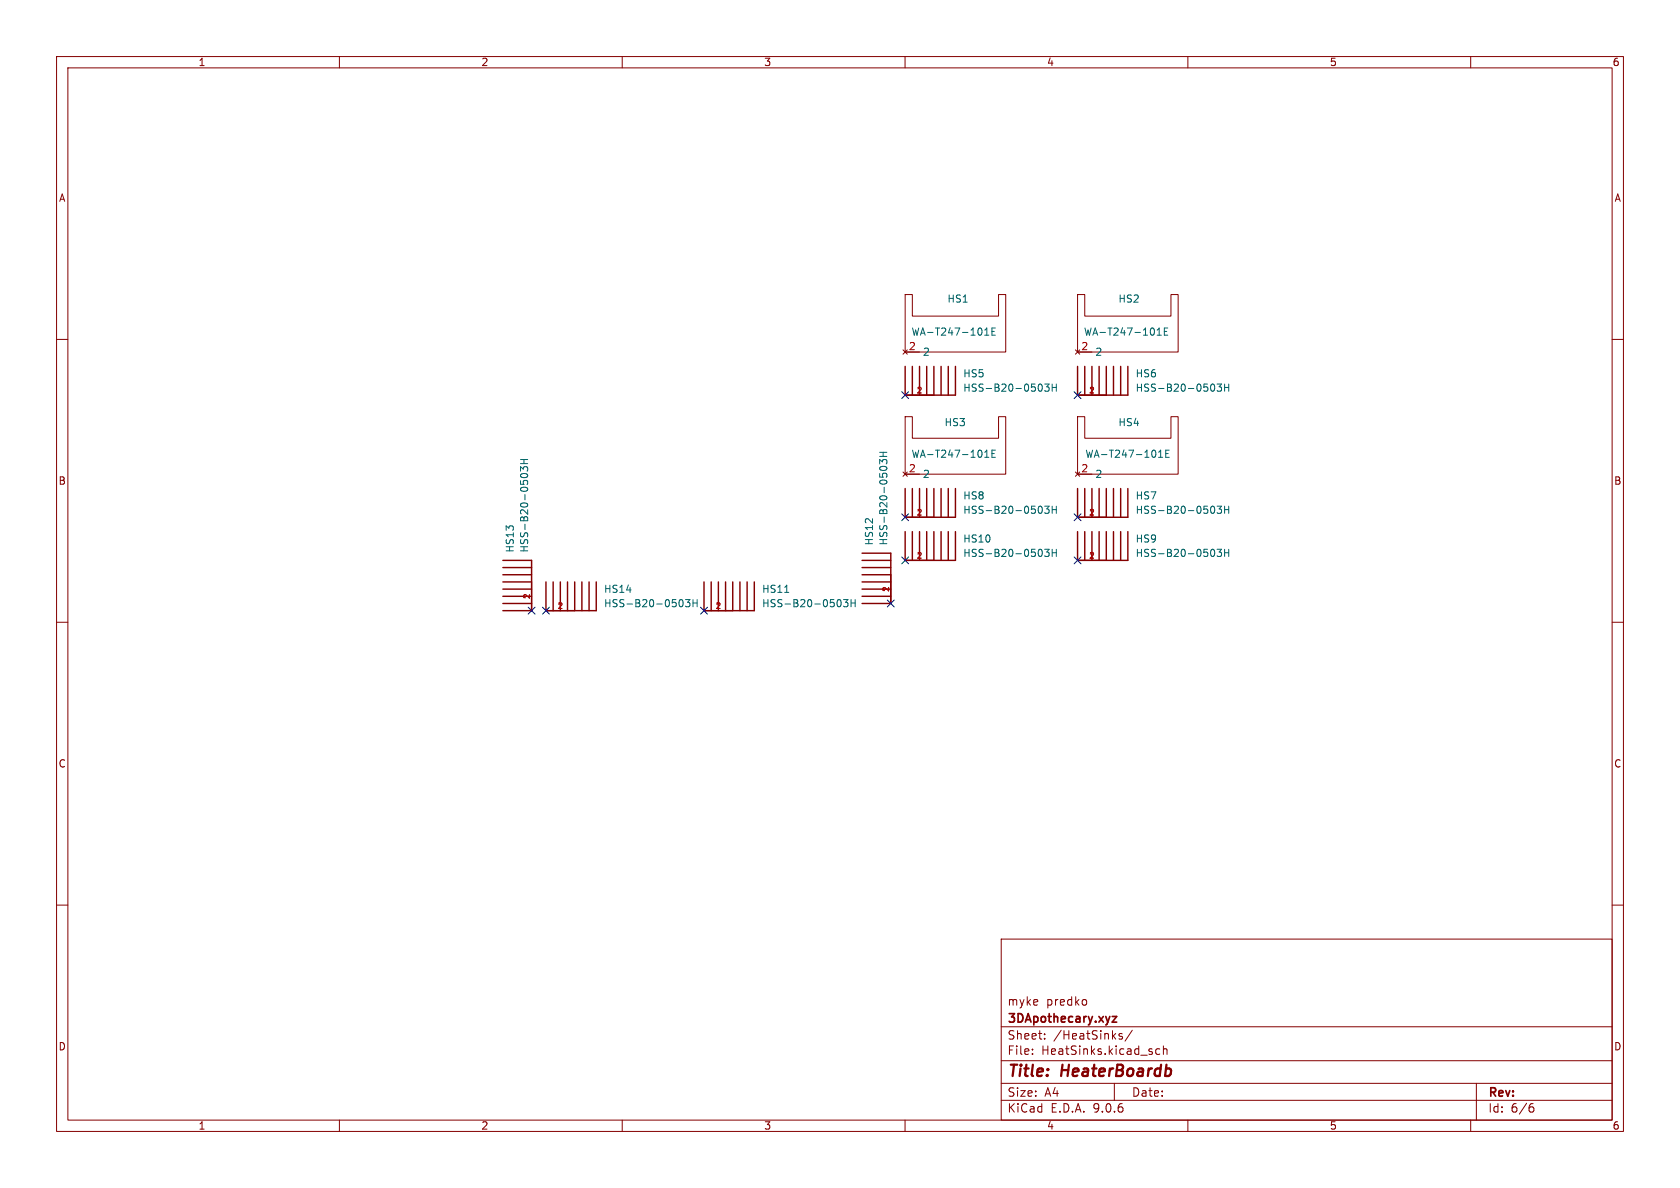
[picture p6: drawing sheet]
<svg xmlns="http://www.w3.org/2000/svg" width="297mm" height="210mm" viewBox="0 0 297 210" stroke-linecap="round" stroke-linejoin="round" font-family="sans-serif">
<g fill="none" stroke="#840000" stroke-width=".18">
<path d="M10 10h277v190h-277zM12 12h273v186h-273zM60 10v2M110 10v2M160 10v2M210 10v2M260 10v2M160 52.1h1.3v3.8h15.2v-3.8h1.3v10.1h-17.8zM190.5 52.1h1.3v3.8h15.2v-3.8h1.3v10.1h-17.8zM10 60h2M159.6 61.8l.8 .8M160 73.7h1.3v3.8h15.2v-3.8h1.3v10.1h-17.8z"/>
<path d="M160 62.2h2.6M160 69.9h5.1M160.4 61.8l-.8 .8M190.1 61.8l.8 .8M190.5 73.7h1.3v3.8h15.2v-3.8h1.3v10.1h-17.8zM190.5 62.2h2.5M190.5 69.9h5.1M190.9 61.8l-.8 .8M285 60h2M159.6 83.4l.8 .8M160 91.4h5.1M160 83.8h2.6"/>
<path d="M160 99.1h5.1M160.4 83.4l-.8 .8M190.1 83.4l.8 .8M190.5 91.4h5.1M190.5 83.8h2.5M190.5 99.1h5.1M190.9 83.4l-.8 .8M10 110h2M94 102.9v5.1M96.5 108h5.1M124.5 108h5M157.5 101.6v5.1"/>
<path d="M285 110h2M10 160h2M177 166h108v32h-108zM192 176.8l.1 .2v.4l-.1 .2M285 160h2M60 198v2M110 198v2M160 198v2M177 194.5h108M177 191.5h108M177 187.5h108M177 181.5h108"/>
<path d="M182.5 186.3v.1M182.5 185.5v.1M184.7 183.6v.1M184.7 182.8v.1M197 191.5v3M198.4 182.8l-.4-.1-.2 .2 .1 .2 .5 .2v.3h-.6M200.2 182.1l-1.3 2M205 185.5l-.4-.1-.3 .3v.4l.2 .2h.5M205.7 185.5l.2-.1 .3 .1 .1 .9M205.7 184.9v1.5M210 198v2M260 198v2"/>
<path d="M261 191.5v6.5M270.6 195.7h.4l.2 .3-.1 .5-.5 .1M271 195.1l-.4 .1"/>
</g>
<path d="M196.6 179.7h.8l-.8 1h.8" fill="none" stroke="#840000" stroke-width=".3"/>
<g fill="none" stroke="#006464" stroke-width=".18">
<path d="M174.1 59.3h.7M174.1 58.3l.4-.3v1.3M175.4 58.6h.4M176 58h-.6v1.3h.6M204.6 59.3h.7M204.6 58.3l.3-.3v1.3M205.8 58.6h.5M206.4 58h-.6v1.3h.6M155.5 80h1.3M156.1 80v.7M174.1 79.9l.4-.3v1.2M176 79.6h-.6v1.2h.6"/>
<path d="M183.8 67.9a.68 .68 0 0 1 .5 .6 .68 .68 0 0 1-.5 .7M184.7 67.9h.8l-.5 .5 .4 .1v.5l-.2 .2-.5-.2M186 67.9v1.3M186 68.5h.7M186.7 67.9v1.3M204.8 79.9l.4-.3v1.2M206.7 79.6h-.6v1.2h.6M214.3 67.9a.68 .68 0 0 1 .5 .6 .68 .68 0 0 1-.5 .7M215.2 67.9h.8l-.5 .5 .4 .1v.5l-.2 .2-.5-.2M216.5 68.5h.7M216.5 67.9v1.3M217.2 67.9v1.3"/>
<path d="M92 81.2h1.3M92 83.3v-.8l.5 .4 .1-.3h.6l.1 .1-.1 .6M92 84.1a.68 .68 0 0 1 .7-.4 .68 .68 0 0 1 .6 .4M92 82h1.3M92.6 81.2v.8M155.5 82v-.8l.5 .5 .1-.4h.6l.1 .2-.1 .5M155.5 82.9a.68 .68 0 0 1 .7-.5 .68 .68 0 0 1 .6 .5M155.5 80.7h1.3M174.1 80.8h.7M175.4 80.2h.4M183.8 89.5a.68 .68 0 0 1 .5 .6 .68 .68 0 0 1-.5 .6M183.8 97.1a.68 .68 0 0 1 .5 .6 .68 .68 0 0 1-.5 .7"/>
<path d="M184.7 89.5h.8l-.5 .5 .4 .1v.5l-.2 .1-.5-.1M184.7 97.1h.8l-.5 .5 .4 .1v.5l-.2 .2-.5-.2M186 89.5v1.2M186 97.1v1.3M186 90.1h.7M186 97.7h.7M186.7 89.5v1.2M186.7 97.1v1.3M204.8 80.8h.7M206.1 80.2h.4M214.3 89.5a.68 .68 0 0 1 .5 .6 .68 .68 0 0 1-.5 .6M214.3 97.1a.68 .68 0 0 1 .5 .6 .68 .68 0 0 1-.5 .7"/>
<path d="M215.2 89.5h.8l-.5 .5 .4 .1v.5l-.2 .1-.5-.1M215.2 97.1h.8l-.5 .5 .4 .1v.5l-.2 .2-.5-.2M216.5 90.1h.7M216.5 97.7h.7M216.5 89.5v1.2M216.5 97.1v1.3M217.2 89.5v1.2M217.2 97.1v1.3M120.3 106a.68 .68 0 0 1 .5 .6 .68 .68 0 0 1-.5 .7M121.2 106h.8l-.5 .5 .4 .1v.5l-.2 .2-.5-.2M122.5 106.6h.7M122.5 106v1.3"/>
<path d="M123.2 106v1.3M138.7 104.7h.7M148.3 106a.68 .68 0 0 1 .4 .6 .68 .68 0 0 1-.4 .7M149.1 106h.8l-.4 .5 .4 .1v.5l-.2 .2-.6-.2M150.5 106v1.3M150.5 106.6h.7M151.2 106v1.3"/>
</g>
<g fill="none" stroke="#840000" stroke-width=".25">
<path d="M160 64.8v5.1h8.9v-5.1M161.3 64.8v5.1M162.6 64.8v5.1M163.8 64.8v5.1M165.1 64.8v5.1M166.4 64.8v5.1M167.6 64.8v5.1M190.5 64.8v5.1h8.9v-5.1M191.8 64.8v5.1M193 64.8v5.1M194.3 64.8v5.1M195.6 64.8v5.1"/>
<path d="M196.8 64.8v5.1M198.1 64.8v5.1M88.9 99.1h5.1v8.9h-5.1M152.4 99.1h5.1M152.4 97.8h5.1v8.9h-5.1M160 86.4v5h8.9v-5M160 94v5.1h8.9v-5.1M161.3 86.4v5M161.3 94v5.1M162.6 86.4v5M162.6 94v5.1M163.8 86.4v5"/>
<path d="M163.8 94v5.1M165.1 86.4v5M165.1 94v5.1M166.4 86.4v5M166.4 94v5.1M167.6 86.4v5M167.6 94v5.1M190.5 86.4v5h8.9v-5M190.5 94v5.1h8.9v-5.1M191.8 86.4v5M191.8 94v5.1M193 86.4v5"/>
<path d="M193 94v5.1M194.3 86.4v5M194.3 94v5.1M195.6 86.4v5M195.6 94v5.1M196.8 86.4v5M196.8 94v5.1M198.1 86.4v5M198.1 94v5.1M88.9 106.7h5.1M88.9 105.4h5.1M88.9 104.1h5.1"/>
<path d="M88.9 102.9h5.1M88.9 101.6h5.1M88.9 100.3h5.1M96.5 102.9v5.1h8.9v-5.1M97.8 102.9v5.1M99.1 102.9v5.1M100.3 102.9v5.1M101.6 102.9v5.1M102.9 102.9v5.1M104.1 102.9v5.1M124.5 102.9v5.1h8.8v-5.1M125.7 102.9v5.1"/>
<path d="M127 102.9v5.1M128.3 102.9v5.1M129.5 102.9v5.1M130.8 102.9v5.1M132.1 102.9v5.1M152.4 105.4h5.1M152.4 104.1h5.1M152.4 102.9h5.1M152.4 101.6h5.1M152.4 100.3h5.1"/>
</g>
<g fill="none" stroke="#000084" stroke-width=".18">
<path d="M159.4 69.2l1.2 1.3M160.6 69.2l-1.2 1.3M189.9 69.2l1.2 1.3M191.1 69.2l-1.2 1.3M159.4 90.8l1.2 1.2M159.4 98.5l1.2 1.2M160.6 90.8l-1.2 1.2M160.6 98.5l-1.2 1.2M189.9 98.5l1.2 1.2M189.9 90.8l1.2 1.2M191.1 98.5l-1.2 1.2M191.1 90.8l-1.2 1.2"/>
<path d="M93.4 107.3l1.2 1.3M94.6 107.3l-1.2 1.3M95.9 107.3l1.2 1.3M97.1 107.3l-1.2 1.3M123.9 107.3l1.2 1.3M125.1 107.3l-1.2 1.3M156.9 106.1l1.2 1.2M158.1 106.1l-1.2 1.2"/>
</g>
<g font-size="2.8" fill="#840000">
<text x="178" y="190.9">Title:</text>
<text x="187.7" y="190.9">HeaterBoardb</text>
</g>
<g font-size="2.1" fill="#840000">
<text x="178" y="178">myke</text>
<text x="184.9" y="178">predko</text>
<text x="178" y="184">Sheet:</text>
<text x="178" y="181.2">3DApothecary.xyz</text>
<text x="186.2" y="184">/HeatSinks/</text>
<text x="178" y="186.7">File:</text>
<text x="184.1" y="186.7">HeatSinks.kicad_sch</text>
<text x="178" y="196.9">KiCad</text>
<text x="178" y="194.1">Size:</text>
<text x="184.7" y="194.1">A4</text>
<text x="185.7" y="196.9">E.D.A.</text>
<text x="193.3" y="196.9">9.0.6</text>
<text x="200" y="194.1">Date:</text>
<text x="263" y="194.3">Rev:</text>
<text x="263" y="196.9">Id:</text>
<text x="267.1" y="196.9">6/6</text>
</g>
<g font-size="1.8" fill="#840000">
<text x="35" y="11.9">1</text>
<text x="85" y="11.9">2</text>
<text x="135" y="11.9">3</text>
<text x="185" y="11.9">4</text>
<text x="235" y="11.9">5</text>
<text x="285" y="11.9">6</text>
<text x="10.3" y="35.9">A</text>
<text x="285.3" y="35.9">A</text>
<text x="10.3" y="85.9">B</text>
<text x="285.3" y="85.9">B</text>
<text x="10.3" y="135.9">C</text>
<text x="285.3" y="135.9">C</text>
<text x="10.3" y="185.9">D</text>
<text x="285.3" y="185.9">D</text>
<text x="35" y="199.9">1</text>
<text x="85" y="199.9">2</text>
<text x="135" y="199.9">3</text>
<text x="185" y="199.9">4</text>
<text x="235" y="199.9">5</text>
<text x="285" y="199.9">6</text>
</g>
<g font-size="1.8" fill="#006464">
<text x="167.4" y="53.7">HS1</text>
<text x="197.6" y="53.7">HS2</text>
<text x="161" y="59.5">WA-T247-101E</text>
<text x="191.5" y="59.5">WA-T247-101E</text>
<text x="163.1" y="63.1">2</text>
<text x="193.5" y="63.1">2</text>
<text x="170.2" y="66.9">HS5</text>
<text x="170.2" y="69.4">HSS-B20-0503H</text>
<text x="200.7" y="66.9">HS6</text>
<text x="200.7" y="69.4">HSS-B20-0503H</text>
<text x="166.9" y="75.5">HS3</text>
<text x="197.6" y="75.5">HS4</text>
<text x="161" y="81.1">WA-T247-101E</text>
<text x="191.8" y="81.1">WA-T247-101E</text>
<text x="163.1" y="84.7">2</text>
<text x="170.2" y="88.5">HS8</text>
<text x="193.5" y="84.7">2</text>
<text x="200.7" y="88.5">HS7</text>
<text x="170.2" y="91">HSS-B20-0503H</text>
<text x="200.7" y="91">HSS-B20-0503H</text>
<text x="91" y="97.8" transform="rotate(-90 91 97.8)">HS13</text>
<text x="93.6" y="97.8" transform="rotate(-90 93.6 97.8)">HSS-B20-0503H</text>
<text x="154.5" y="96.5" transform="rotate(-90 154.5 96.5)">HS12</text>
<text x="157.1" y="96.5" transform="rotate(-90 157.1 96.5)">HSS-B20-0503H</text>
<text x="170.2" y="96.1">HS10</text>
<text x="170.2" y="98.7">HSS-B20-0503H</text>
<text x="200.7" y="96.1">HS9</text>
<text x="200.7" y="98.7">HSS-B20-0503H</text>
<text x="106.7" y="105">HS14</text>
<text x="106.7" y="107.5">HSS-B20-0503H</text>
<text x="134.6" y="105">HS11</text>
<text x="134.6" y="107.5">HSS-B20-0503H</text>
</g>
<g font-size="1.8" fill="#a90000">
<text x="160.6" y="62">2</text>
<text x="191.1" y="62">2</text>
<text x="160.6" y="83.6">2</text>
<text x="191.1" y="83.6">2</text>
</g>
<g font-size="1.4" fill="#a90000">
<text x="161.9" y="69.6">1</text>
<text x="192.4" y="69.6">1</text>
<text x="161.9" y="91.2">1</text>
<text x="192.4" y="91.2">1</text>
<text x="161.9" y="98.8">1</text>
<text x="192.4" y="98.8">1</text>
<text x="93.7" y="106" transform="rotate(-90 93.7 106)">1</text>
<text x="98.4" y="107.7">1</text>
<text x="126.4" y="107.7">1</text>
<text x="157.2" y="104.8" transform="rotate(-90 157.2 104.8)">1</text>
</g>
</svg>
